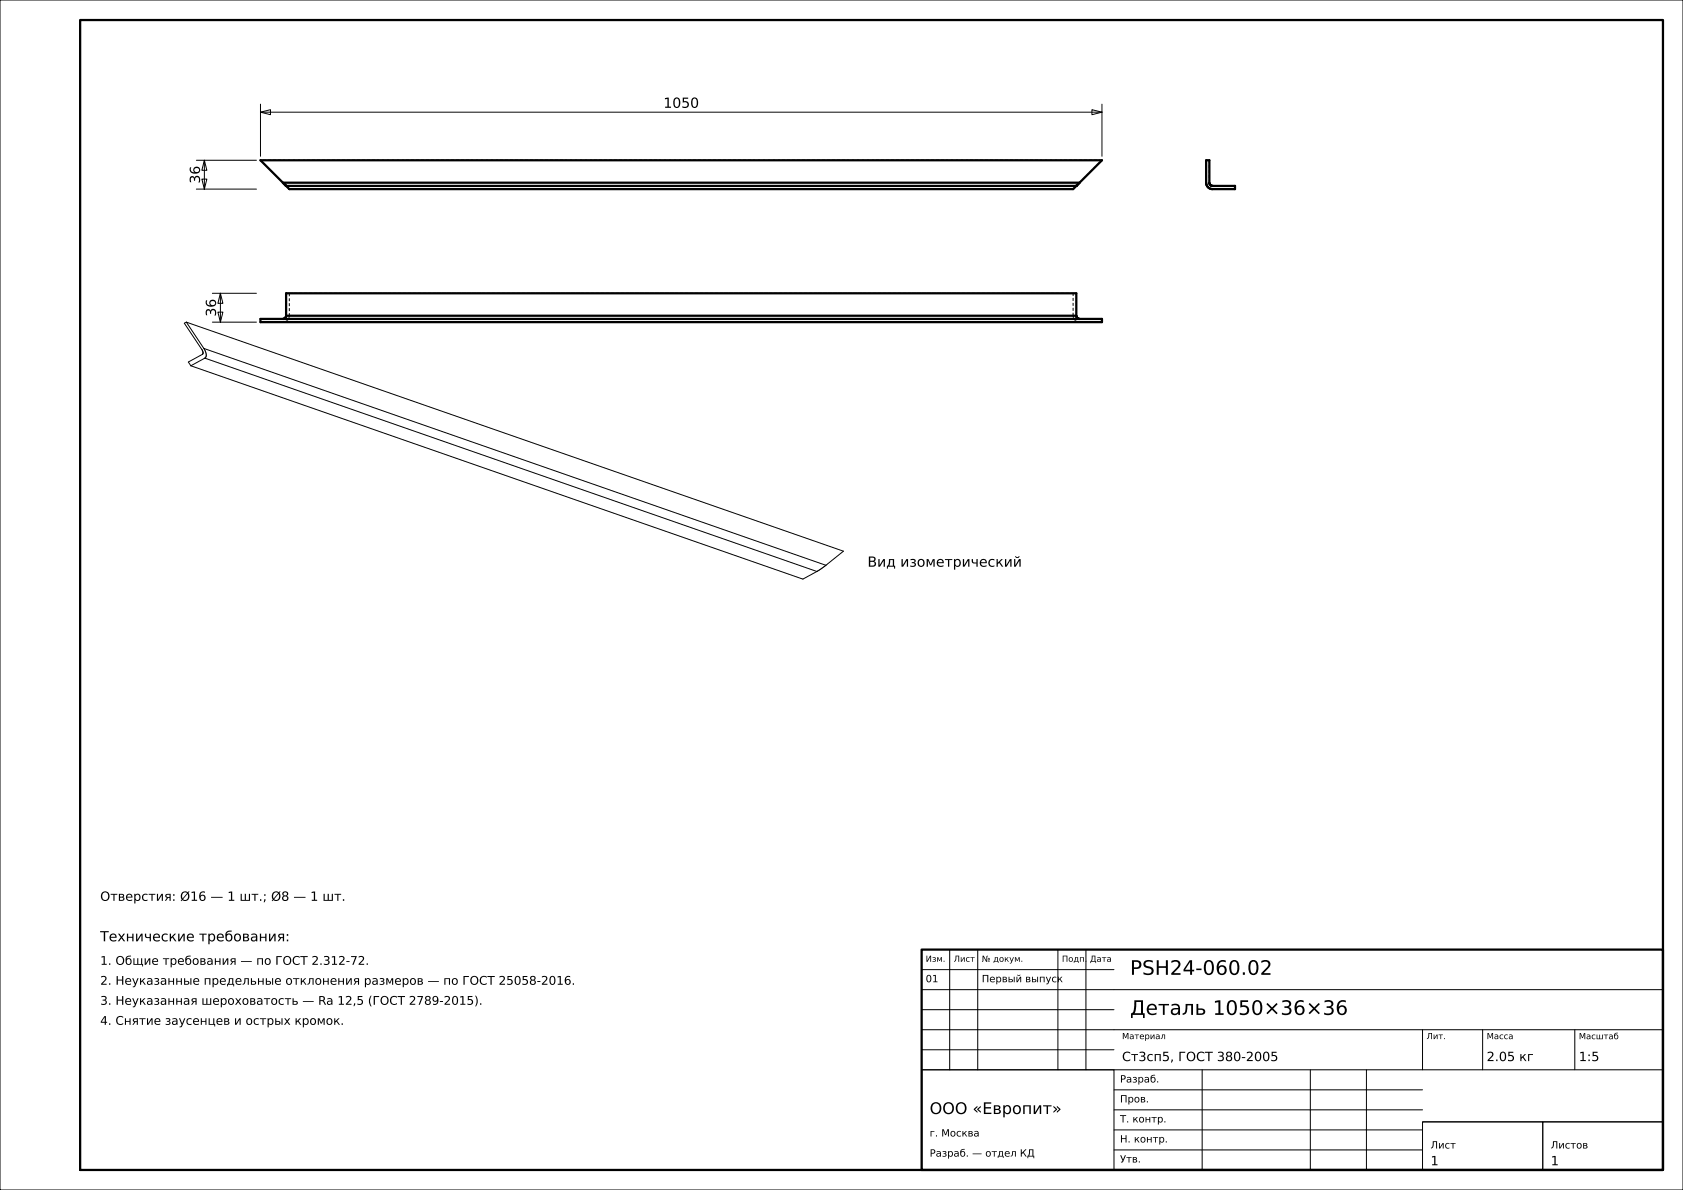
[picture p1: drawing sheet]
<svg xmlns="http://www.w3.org/2000/svg" width="420mm" height="297mm" viewBox="0 0 420 297" stroke-linecap="round" stroke-linejoin="round" font-family="sans-serif">
<g fill="none" stroke="#000" stroke-width=".25">
<path d="M0 0h420v297h-420zM49 40h15M51 40l.6 2.5h-1.2zM51 40v7.2M65 28l2.5-.6v1.2zM65 26v13M65 28h210M272.5 27.4l2.5 .6-2.5 .6zM275 26v13M49 47.2h15M50.4 44.7h1.2l-.6 2.5zM53 73.2h11"/>
<path d="M54.4 77.9h1.2l-.6 2.5zM55 73.2l.6 2.5h-1.2zM55 73.2v7.2M46.5 80.4l164 57.2-4.4 3.5M46.5 80.4l-.5 .3 4.4 6.5 .3 .8-.2 .4-3.5 2 .6 .9M46.5 80.4l4.4 6.6M47.6 91.3l152.8 53.2 3.5-1.9M50.9 87l.5 1.3a.99 .99 0 0 1-.3 1.1M50.9 87l155.2 54.1M51.1 89.4l-3.5 1.9M51.1 89.4l152.8 53.2M53 80.4h11"/>
<path d="M206.1 141.1l-2.2 1.5M237 237v30M244 237v30M264 237v30M271 237v30M230 257h185M230 252h48M230 247h185M230 242h48M355 257v10M370 257v10M393 257v10"/>
<path d="M230 267h48v25h-48zM230 267h185M230 262h48M278 277h77M278 272h77M300 267v25M327 267v25M341 267v25M278 287h77M278 282h77M355 280h30v12h-30zM355 280h60"/>
<path d="M385 280h30v12h-30z"/>
</g>
<path d="M20 5h395v287h-395zM65 40h210l-7.2 7.2h-195.6zM301 40h.8v5.6l.2 .6 .6 .2h5.6v.8h-5.8l-.9-.5-.5-.9zM70.6 45.6h198.8M71.4 46.4h197.2M65 79.6h210v.8h-210zM71.4 78.8v-5.6h197.2v5.6M71.4 78.8l-.2 .6-.6 .2M71.4 78.8h197.2M268.6 78.8l.2 .6 .6 .2M230 237h185v55h-185z" fill="none" stroke="#000" stroke-width=".56"/>
<g fill="none" stroke="#000" stroke-width=".25" stroke-dasharray=".7 .5" stroke-linecap="butt">
<path d="M65 40l5.6 5.6M275 40h-210M301 40h.8M301.8 40v5.6M70.6 45.6l.2 .2M70.8 45.8l.2 .2M71 46l.1 .1M71.1 46.1l.2 .2M71.3 46.3l.2 .2M71.5 46.5l.1 .1M71.6 46.6l.1 .1M71.7 46.7l.2 .2"/>
<path d="M71.9 46.9l.1 .1M72 47l.1 .1M72.1 47.1l.1 .1M72.2 47.2h195.6M267.8 47.2l.1-.1M267.9 47.1l.1-.1M268 47l.1-.1M268.1 46.9l.2-.2M268.3 46.7l.1-.1M268.4 46.6l.1-.1M268.5 46.5l.2-.2M268.6 46.4h-197.2"/>
<path d="M268.7 46.3l.2-.2M268.9 46.1l.1-.1M269 46l.2-.2M269.2 45.8l.2-.2M269.4 45.6l5.6-5.6M301 45.6v-5.6M301 45.8v-.2M301 46v-.2M301.1 46.1l-.1-.1M301.2 46.3l-.1-.2M301.2 46.5v-.2M301.3 46.6l-.1-.1"/>
<path d="M301.5 46.7l-.2-.1M301.6 46.9l-.1-.2M301.7 47l-.1-.1M301.8 45.6v.1M301.8 45.7v.1M301.8 45.8v.1M301.8 45.9h.1M301.9 45.9v.1M301.9 47h-.2M301.9 46l.1 .1M302 46.1v.1M302 46.2h.1"/>
<path d="M302.1 47.1l-.2-.1M302.1 46.2l.1 .1M302.2 46.3h.1M302.2 47.2l-.1-.1M302.3 46.3v.1M302.3 46.4h.1M302.4 47.2h-.2M302.4 46.4h.1M302.5 46.4h.1M302.6 46.4h5.6M302.6 47.2h-.2M308.2 47.2h-5.6"/>
<path d="M308.2 46.4v.8M65 79.6h5.6M70.6 79.6h198.8M71.4 73.2h.8M71.7 79.9l-.1 .2M71.9 79.8l-.2 .1M72 79.7l-.1 .1M72 79.5v.2M72.1 79.3l-.1 .2M72.2 79.2l-.1 .1M72.2 79v.2M72.2 73.2h195.6"/>
<path d="M72.2 73.2v5.6M72.2 78.8v.2M267.8 73.2h.8M267.8 78.8v-5.6M267.8 79v-.2M267.8 79.2v-.2M267.9 79.3l-.1-.1M268 79.5l-.1-.2M268 79.7v-.2M268.1 79.8l-.1-.1M268.3 79.9l-.2-.1M269.4 79.6h5.6"/>
<path d="M70.6 80.4h-5.6M70.8 80.4h-.2M71 80.4h-.2M71.1 80.3l-.1 .1M71.3 80.2l-.2 .1M71.5 80.2h-.2M71.6 80.1l-.1 .1M268.4 80.1l-.1-.2M268.5 80.2l-.1-.1M268.7 80.2h-.2M268.9 80.3l-.2-.1M269 80.4l-.1-.1"/>
<path d="M269.2 80.4h-.2M269.4 80.4h-.2M269.4 80.4h-198.8M275 80.4h-5.6"/>
</g>
<g font-size="5">
<text x="282" y="243.3">PSH24-060.02</text>
<text x="282" y="253.3">Деталь 1050×36×36</text>
</g>
<text font-size="4" x="232" y="278">ООО «Европит»</text>
<g font-size="3.5">
<text x="165.6" y="26.9">1050</text>
<text x="49.9" y="45.8" transform="rotate(-90 49.9 45.8)">36</text>
<text x="53.9" y="79" transform="rotate(-90 53.9 79)">36</text>
<text x="216.5" y="141.4">Вид изометрический</text>
<text x="25" y="234.9">Технические требования:</text>
</g>
<g font-size="3.2">
<text x="25" y="224.8">Отверстия: Ø16 — 1 шт.; Ø8 — 1 шт.</text>
<text x="280" y="264.8">Ст3сп5, ГОСТ 380-2005</text>
<text x="371" y="264.8">2.05 кг</text>
<text x="394" y="264.8">1:5</text>
<text x="357" y="290.8">1</text>
<text x="387" y="290.8">1</text>
</g>
<g font-size="3">
<text x="25" y="240.8">1. Общие требования — по ГОСТ 2.312-72.</text>
<text x="25" y="245.8">2. Неуказанные предельные отклонения размеров — по ГОСТ 25058-2016.</text>
<text x="25" y="250.8">3. Неуказанная шероховатость — Ra 12,5 (ГОСТ 2789-2015).</text>
<text x="25" y="255.8">4. Снятие заусенцев и острых кромок.</text>
</g>
<g font-size="2.5">
<text x="231" y="245.1">01</text>
<text x="245" y="245.1">Первый выпуск</text>
<text x="279.5" y="270.2">Разраб.</text>
<text x="279.5" y="275.1">Пров.</text>
<text x="279.5" y="280.1">Т. контр.</text>
<text x="232" y="283.6">г. Москва</text>
<text x="279.5" y="285.1">Н. контр.</text>
<text x="357" y="286.6">Лист</text>
<text x="387" y="286.6">Листов</text>
<text x="232" y="288.7">Разраб. — отдел КД</text>
<text x="279.5" y="290.1">Утв.</text>
</g>
<g font-size="2.1">
<text x="231" y="240">Изм.</text>
<text x="238" y="240">Лист</text>
<text x="245" y="240">№ докум.</text>
<text x="265" y="240">Подп.</text>
<text x="272" y="240">Дата</text>
<text x="280" y="259.3">Материал</text>
<text x="356" y="259.3">Лит.</text>
<text x="371" y="259.3">Масса</text>
<text x="394" y="259.4">Масштаб</text>
</g>
</svg>
